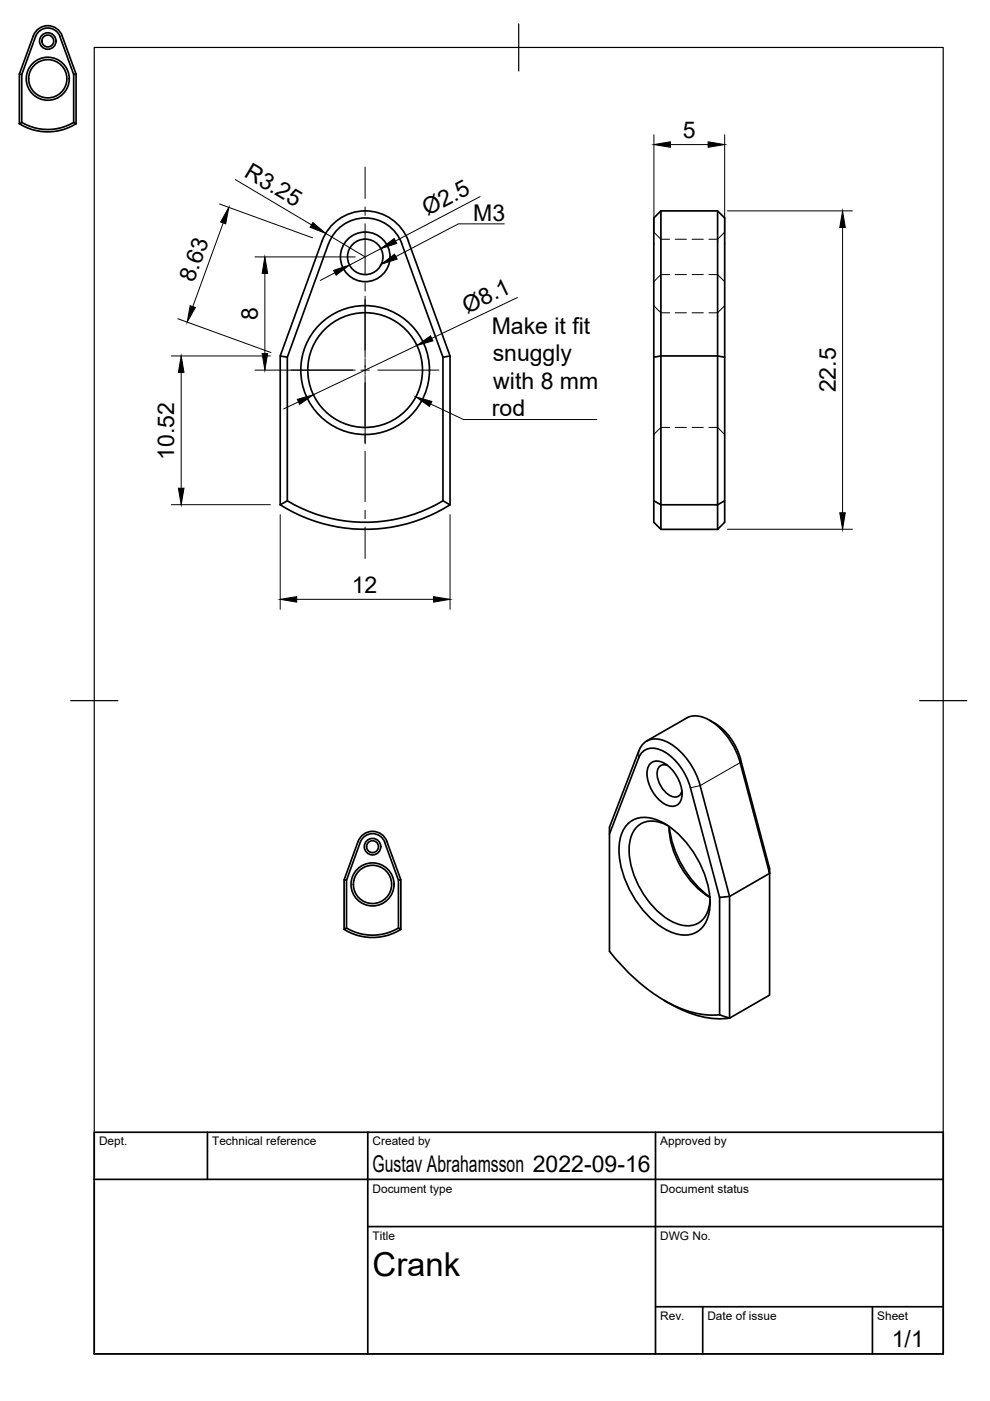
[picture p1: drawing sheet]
<svg xmlns="http://www.w3.org/2000/svg" width="210mm" height="297mm" viewBox="0 0 210 297" stroke-linecap="round" stroke-linejoin="round" font-family="sans-serif">
<!-- layer: Visible -->
<g fill="none" stroke="#000" stroke-width=".36">
<path d="M13.2 7.6l2.9 8.1v10.5a11.3 11.3 0 0 1-12 0M13.2 7.6a3.2 3.2 0 0 0-3.1-2.2 3.2 3.2 0 0 0-3 2.2l-3 8.1M15.6 15.8v10.2M16.1 15.7l-.5 .1-2.9-8a2.74 2.74 0 0 0-2.6-1.9 2.74 2.74 0 0 0-2.6 1.9l-2.9 8M4.1 26.2l.5-.2a10.8 10.8 0 0 0 11 0l.5 .2M4.6 26v-10.2l-.5-.1v10.5M69.7 51.7l-8.8 24M69.7 51.6a8.2 8.2 0 0 1 7.7-5.4 8.2 8.2 0 0 1 7.8 5.5l8.7 24 1.5-.2M86.6 51.1l8.8 24.4v31.5a33.8 33.8 0 0 1-36 0M86.6 51.1a9.7 9.7 0 0 0-9.2-6.4 9.7 9.7 0 0 0-9.1 6.4l-8.9 24.4M140.1 44.7l-1.5 1.5v29.5M140.1 44.7v30.8h12v-30.8"/>
<path d="M140.1 44.7h12l1.5 1.5v29.5M93.9 75.7v30.5M138.6 75.7l1.5-.2v31.5l-1.5-.8zM59.4 107l1.5-.8a32.1 32.1 0 0 0 33 0l1.5 .8M60.9 106.2v-30.5l-1.5-.2v31.5M138.6 106.2v4.5l1.5 1.5h12M140.1 112.2v-5.2h12v5.2M153.6 106.2v-30.5l-1.5-.2v31.5l1.5-.8v4.5l-1.5 1.5M145.6 152.2a5.3 5.3 0 0 1 5.6 1 15.7 15.7 0 0 1 5.7 8.5M145.6 152.2l-8.5 4.9M150.5 152.7a12.6 12.6 0 0 1 6.5 8.2l6.2 23.3v1l-6.3-23.5M82 178.4l3 8.1v10.5a11.3 11.3 0 0 1-12 0"/>
<path d="M82 178.4a3.2 3.2 0 0 0-3-2.1 3.2 3.2 0 0 0-3.1 2.1l-2.9 8.1M133 174.8a5.5 5.5 0 0 1 6.7-.8 20.2 20.2 0 0 1 9.9 11.9 12.4 12.4 0 0 1-.2 10 5.4 5.4 0 0 1-7.3 1.7 20.2 20.2 0 0 1-9.9-11.9 12.4 12.4 0 0 1 .2-10.1zM135.4 160.7l-6.2 16.1M135.4 160.7a3.2 3.2 0 0 1 4.7-1.7 12.3 12.3 0 0 1 6.3 8l6.2 23.3 2.1-.2-6.3-23.5M137.8 162a2.67 2.67 0 0 1 3.8 .3 8 8 0 0 1 2.9 6.8 2.17 2.17 0 0 1-1.4 1.8 2.17 2.17 0 0 1-2.2-.4 7.9 7.9 0 0 1-3.6-7.3zM141.5 175a5.4 5.4 0 0 0-6.5 .4 7.7 7.7 0 0 0-1.5 6.3 18.9 18.9 0 0 0 9.4 13.9 4.8 4.8 0 0 0 6.8-1.6l.7-2.1 .2-1.2M141.5 162.3a1.6 1.6 0 0 0-1.7 .2 1.6 1.6 0 0 0-.5 1.7 5.5 5.5 0 0 0 3.6 4.8 1.43 1.43 0 0 0 1.7-1.4M141.9 175.2a19 19 0 0 0 8.6 15.1M141.9 175.3a21.9 21.9 0 0 0 8.6 14.9M148.5 166.6a14.7 14.7 0 0 0-7.5-9.5 3.8 3.8 0 0 0-5.5 2l-6.3 16.3v26.3M73 197l.5-.2a10.8 10.8 0 0 0 11 0l.5 .2M73.5 196.8v-10.2l-.5-.1v10.5"/>
<path d="M84.5 186.6v10.2M85 186.5l-.5 .1-2.9-8a2.74 2.74 0 0 0-2.6-1.9 2.74 2.74 0 0 0-2.6 1.9l-2.9 8M152.6 190.3v24.9M154.7 190.1l8.5-4.9v25.8l-8.5 4.9zM129.2 201.7a36.9 36.9 0 0 0 16.7 12.7 16.5 16.5 0 0 0 6.7 .7M140.8 212.1l1.1 .6M141.9 212.7a20 20 0 0 0 12.8 3.2M152.6 215.2l2.1 .7"/>
<circle cx="10.1" cy="16.7" r="4.6"/>
<circle cx="10.1" cy="8.7" r="1.75"/>
<circle cx="10.1" cy="8.7" r="1.26"/>
<circle cx="10.1" cy="16.7" r="4.1"/>
<circle cx="77.4" cy="54.5" r="5.3"/>
<circle cx="77.4" cy="54.5" r="3.8"/>
<circle cx="77.4" cy="78.5" r="13.7"/>
<circle cx="77.4" cy="78.5" r="12.2"/>
<circle cx="79" cy="179.5" r="1.75"/>
<circle cx="79" cy="179.5" r="1.26"/>
<circle cx="79" cy="187.5" r="4.6"/>
<circle cx="79" cy="187.5" r="4.1"/>
</g>
<!-- layer: Hidden -->
<g fill="none" stroke="#000" stroke-width=".21">
<path d="M138.6 49.2l1.5 1.5h1.9M142 58.2h-1.9l-1.5 1.5M143.2 50.7h2.3M143.2 58.2h2.3M146.7 50.7h2.4M146.7 58.2h2.4M150.3 58.2h1.8l1.5 1.5M153.6 49.2l-1.5 1.5h-1.8M138.6 64.8l1.5 1.5h1.9M143.2 66.3h2.3M146.7 66.3h2.4M153.6 64.8l-1.5 1.5h-1.8"/>
<path d="M142 90.6h-1.9l-1.5 1.5M143.2 90.6h2.3M146.7 90.6h2.4M150.3 90.6h1.8l1.5 1.5"/>
</g>
<!-- layer: Visible Narrow -->
<path d="M135.5 159.1l-.1 1.6M157 160.9l-.1 .8-8.5 4.9-2 .4" fill="none" stroke="#000" stroke-width=".21"/>
<!-- layer: Border -->
<path d="M20 10.1h180v276.9h-180zM110 5.1v10M15 148.6h10M195 148.6h10" fill="none" stroke="#000" stroke-width=".25"/>
<!-- layer: TitleBlock -->
<path d="M20 240.1h180v46.9h-180zM20 250h180M44 240.1v9.9M78 240.1v46.9M139 240.1v46.9M78 260.1h122M139 277.1h61M149 277.1v9.9M185 277.1v9.9" fill="none" stroke="#000" stroke-width=".36"/>
<!-- layer: Dimensions -->
<g fill="none" stroke="#000" stroke-width=".21">
<path d="M49.9 38.1l16.1 9.6M138.6 28.6v21M142.1 30.7h8M153.6 28.6v21M46.5 43.3l19.8 7.1M47.3 47.3l-6.4 17.7M54.1 54.5h21.2M56.2 58v17M69 49.5l8.4 5M71 57.8l-3.1 1.7M80.7 52.7l-6.6 3.5M101.8 41.7l-18 9.4"/>
<path d="M154.2 44.7h26.5M178.6 48.2v60.5M36.3 75.5h21M37.7 67.6l19.7 7.1M38.4 79v24.5M54.1 78.5h21.2M88.4 73.2l-22 10.5M109.7 63.1l-18.2 8.6M63.3 85.2l-3.2 1.5M36.3 107h21M59.4 109.1v20.1M95.4 109.1v20.1"/>
<path d="M154.2 112.2h26.5M62.9 127.1h29"/>
</g>
<g fill="#000" stroke="#000" stroke-width=".21">
<path d="M138.6 30.7l3.5-.6v1.1zM150.1 30.1l3.5 .6-3.5 .5zM48.5 44l-.6 3.5-1.1-.4zM56.2 54.5l.5 3.5h-1.1zM66.3 47.2l2.7 2.3-3.3-1.3zM70.7 57.3l3.4-1.1-2.8 2.1zM80.7 52.7l2.9-2.1 .5 1zM178.6 44.7l.6 3.5h-1.1zM38.4 75.5l.6 3.5h-1.2zM40.3 64.8l1.1 .4-1.7 3.1zM55.6 75h1.1l-.5 3.5zM88.4 73.2l2.9-2 .5 1.1z"/>
<path d="M63 84.7l3.4-1-2.9 2zM37.8 103.5h1.2l-.6 3.5zM178.1 108.7h1.1l-.6 3.5zM59.4 127.1l3.5-.6v1.2zM91.9 126.5l3.5 .6-3.5 .6z"/>
</g>
<!-- layer: Center Lines -->
<g fill="none" stroke="#000" stroke-width=".21">
<path d="M77.4 35.4v6.7M77.4 43.9v1.8M77.4 47.4v10.8M77.4 60v1.7M61.8 78.5h12.9M76.5 78.5h1.8M77.4 62.8v13M77.4 76v3.4M77.4 79.6v14.5M80.1 78.5h13M77.4 95.7v10.7M77.4 108.2v1.8"/>
<path d="M77.4 111.7v6.7"/>
</g>
<!-- layer: Annotations -->
<path d="M80.8 56l2.9-2.1 .5 1zM88.2 84.1l3.4 1-.5 1.1z" fill="#000" stroke="#000" stroke-width=".21"/>
<path d="M106.9 47.5h-9.7l-13.3 6.9M91.3 85.6l7 3.3h28.3" fill="none" stroke="#000" stroke-width=".21"/>
<text font-size="7" x="79" y="270.6">Crank</text>
<g font-size="4.9">
<text x="144.8" y="29.2">5</text>
<text x="51.5" y="37.3" transform="rotate(31 51.5 37.3)">R3.25</text>
<text x="90.6" y="45.8" transform="rotate(-28 90.6 45.8)">Ø2.5</text>
<text x="100.4" y="46.8">M3</text>
<text x="41.1" y="60.1" transform="rotate(-70 41.1 60.1)">8.63</text>
<text x="54.7" y="67.8" transform="rotate(-90 54.7 67.8)">8</text>
<text x="99" y="66.5" transform="rotate(-25 99 66.5)">Ø8.1</text>
<text x="104.2" y="70.7">Make it fit</text>
<text x="104.5" y="76.6">snuggly</text>
<text x="104.6" y="82.4">with 8 mm</text>
<text x="177.2" y="83.2" transform="rotate(-90 177.2 83.2)">22.5</text>
<text x="104.3" y="88.3">rod</text>
<text x="37" y="97.5" transform="rotate(-90 37 97.5)">10.52</text>
<text x="74.6" y="125.7">12</text>
<text x="79" y="248.5">Gustav Abrahamsson 2022-09-16</text>
<text x="189.1" y="285.7">1/1</text>
</g>
<g font-size="2.5">
<text x="21" y="242.9">Dept.</text>
<text x="45" y="242.9">Technical reference</text>
<text x="79" y="242.9">Created by</text>
<text x="140" y="242.9">Approved by</text>
<text x="79" y="252.8">Document type</text>
<text x="140" y="252.8">Document status</text>
<text x="79" y="262.9">Title</text>
<text x="140" y="262.9">DWG No.</text>
<text x="140" y="279.9">Rev.</text>
<text x="150" y="279.9">Date of issue</text>
<text x="186" y="279.9">Sheet</text>
</g>
</svg>
